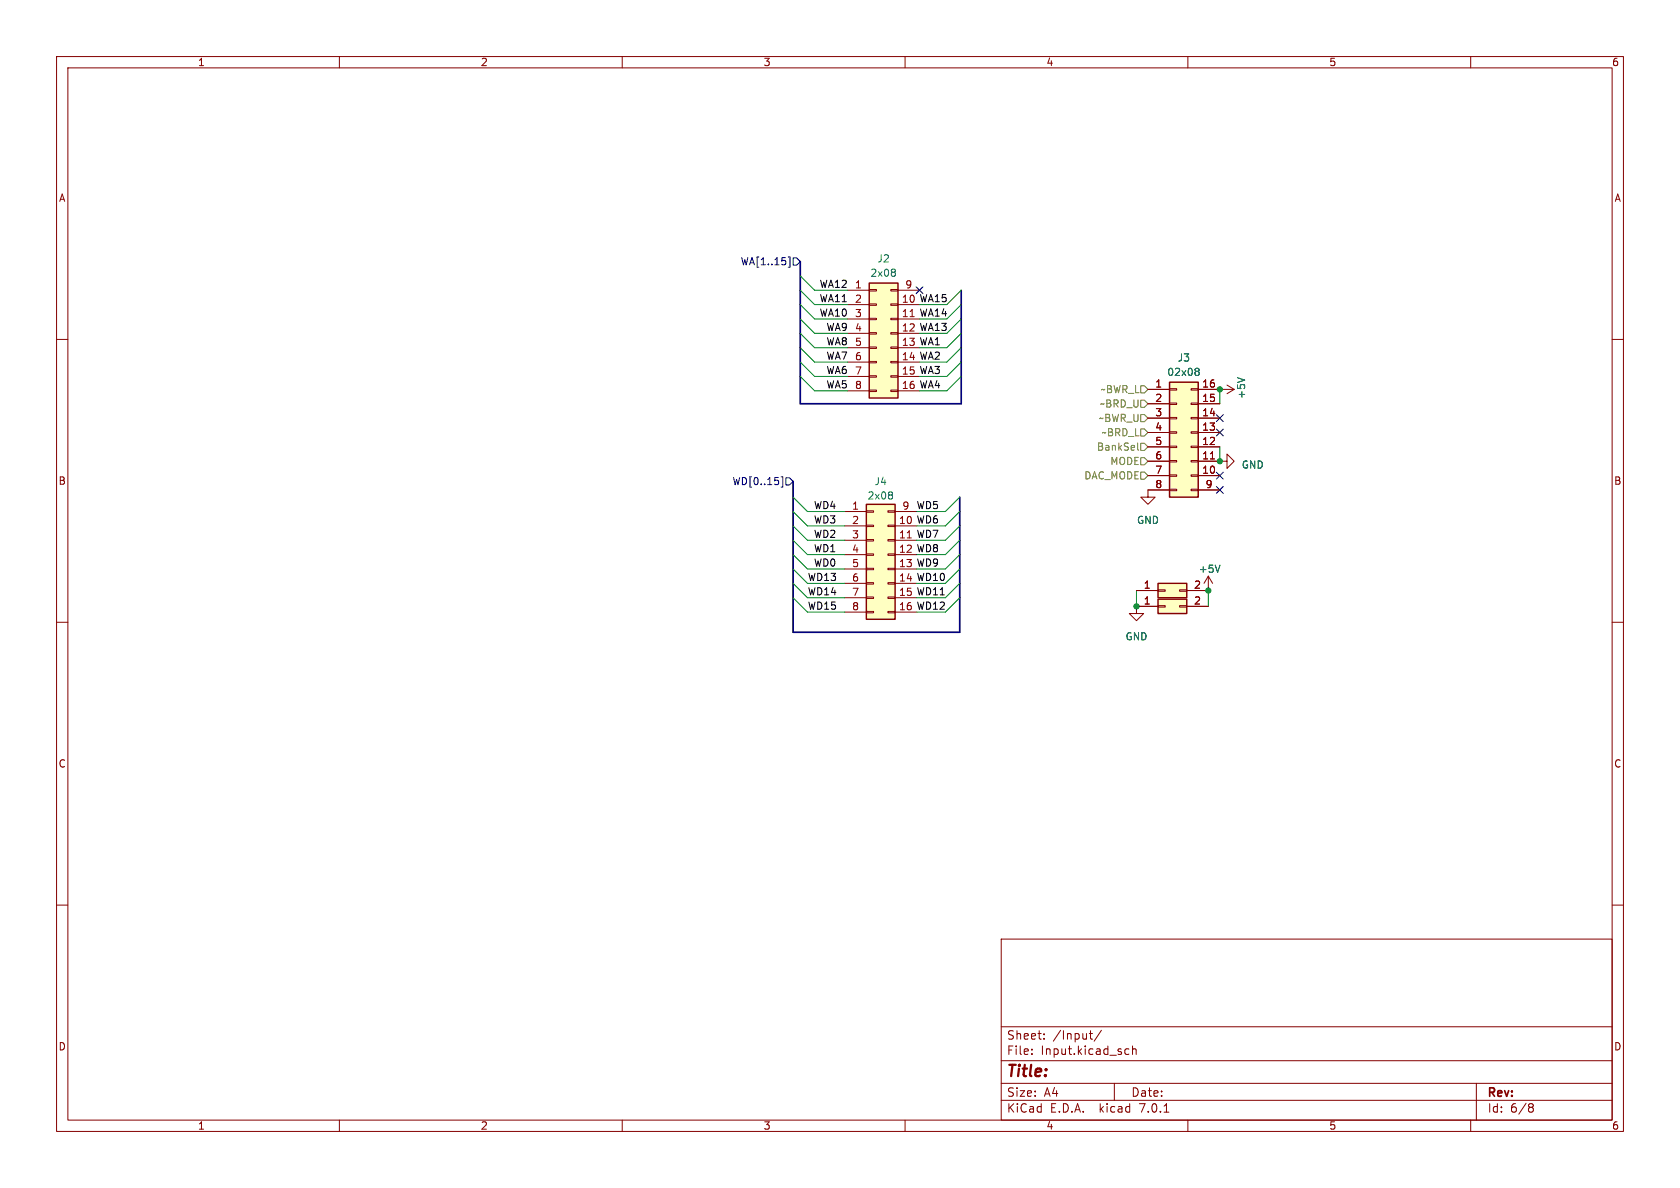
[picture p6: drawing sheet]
<svg xmlns="http://www.w3.org/2000/svg" width="297mm" height="210mm" viewBox="0 0 297 210" stroke-linecap="round" stroke-linejoin="round" font-family="sans-serif">
<g fill="none" stroke="#840000" stroke-width=".18">
<path d="M10 10h277v190h-277zM12 12h273v186h-273zM60 10v2M110 10v2M160 10v2M210 10v2M260 10v2M10 60h2M149.9 51.3h3.8M149.9 53.8h3.8M149.9 56.4h3.8M149.9 58.9h3.8"/>
<path d="M153.7 58.8h1.2v.3h-1.2zM153.7 56.3h1.2v.2h-1.2zM153.7 53.7h1.2v.3h-1.2zM153.7 51.2h1.2v.2h-1.2zM157.5 58.8h1.2v.3h-1.2zM157.5 56.3h1.2v.2h-1.2zM157.5 53.7h1.2v.3h-1.2zM157.5 51.2h1.2v.2h-1.2zM158.7 51.3h3.9M158.7 53.8h3.9M158.7 56.4h3.9M158.7 58.9h3.9"/>
<path d="M285 60h2M149.9 61.5h3.8M149.9 64h3.8M149.9 66.5h3.8M149.9 69.1h3.8M153.7 69h1.2v.2h-1.2zM153.7 66.4h1.2v.3h-1.2zM153.7 63.9h1.2v.2h-1.2zM153.7 61.3h1.2v.3h-1.2zM157.5 69h1.2v.2h-1.2zM157.5 66.4h1.2v.3h-1.2zM157.5 63.9h1.2v.2h-1.2z"/>
<path d="M157.5 61.3h1.2v.3h-1.2zM158.7 61.5h3.9M158.7 64h3.9M158.7 66.5h3.9M158.7 69.1h3.9M202.9 68.8h3.9M202.9 79h3.9M202.9 76.5h3.9M202.9 73.9h3.9M202.9 71.4h3.9M206.8 78.9h1.2v.2h-1.2zM206.8 76.3h1.2v.3h-1.2z"/>
<path d="M206.8 73.8h1.2v.2h-1.2zM206.8 71.2h1.2v.3h-1.2zM206.8 68.7h1.2v.3h-1.2zM210.6 78.9h1.2v.2h-1.2zM210.6 76.3h1.2v.3h-1.2zM210.6 73.8h1.2v.2h-1.2zM210.6 71.2h1.2v.3h-1.2zM210.6 68.7h1.2v.3h-1.2zM211.8 68.8h6.4M211.8 79h3.8M211.8 76.5h3.8M211.8 73.9h3.8"/>
<path d="M211.8 71.4h3.8M216.9 68.1l1.3 .7M218.2 68.8l-1.3 .8M149.4 90.4h3.8M149.4 93h3.8M149.4 95.5h3.8M149.4 98h3.8M153.2 97.9h1.2v.3h-1.2zM153.2 95.4h1.2v.2h-1.2zM153.2 92.8h1.2v.3h-1.2zM153.2 90.3h1.2v.3h-1.2zM157 97.9h1.2v.3h-1.2z"/>
<path d="M157 95.4h1.2v.2h-1.2zM157 92.8h1.2v.3h-1.2zM157 90.3h1.2v.3h-1.2zM158.2 90.4h3.9M158.2 93h3.9M158.2 95.5h3.9M158.2 98h3.9M202.9 84.1h3.9M202.9 81.5h3.9M206.8 86.5h1.2v.2h-1.2zM206.8 83.9h1.2v.3h-1.2zM206.8 81.4h1.2v.3h-1.2z"/>
<path d="M206.8 86.6h-3.9v1.3h1.3l-1.3 1.3-1.2-1.3h1.2M210.6 86.5h1.2v.2h-1.2zM210.6 83.9h1.2v.3h-1.2zM210.6 81.4h1.2v.3h-1.2zM211.8 81.5h5.1v-1.2l1.3 1.2-1.3 1.3v-1.3M211.8 84.1h3.8M211.8 86.6h3.8M214 81.1h.7M10 110h2M149.4 100.6h3.8M149.4 103.1h3.8M149.4 105.7h3.8"/>
<path d="M149.4 108.2h3.8M153.2 108.1h1.2v.2h-1.2zM153.2 105.5h1.2v.3h-1.2zM153.2 103h1.2v.3h-1.2zM153.2 100.5h1.2v.2h-1.2zM157 108.1h1.2v.2h-1.2zM157 105.5h1.2v.3h-1.2zM157 103h1.2v.3h-1.2zM157 100.5h1.2v.2h-1.2zM158.2 100.6h3.9M158.2 103.1h3.9M158.2 105.7h3.9"/>
<path d="M158.2 108.2h3.9M200.9 104.4h3.8M204.7 107.1h1.3v.2h-1.3zM204.7 104.3h1.3v.2h-1.3zM204.7 107.2h-3.8v1.3h-1.3l1.3 1.2 1.3-1.2h-1.3M208.5 107.1h1.3v.2h-1.3zM208.5 104.3h1.3v.2h-1.3zM209.8 107.2h3.8M213.6 101.9v2.5h-3.8M213.6 101.9l-.7 1.2M213.6 101.9l.8 1.2M285 110h2"/>
<path d="M10 160h2M285 160h2M177 166h108v32h-108zM60 198v2M110 198v2M160 198v2M177 194.5h108M177 191.5h108M177 187.5h108M177 181.5h108M182.4 186.3v.1M182.4 185.5v.1"/>
<path d="M184.6 183.6v.1M184.6 182.8v.1M192.6 182.7h.5M192.8 182.2v1.3l.3 .2M194.7 182.1l-1.3 2M197 191.5v3M199 186.3h.6M199 185.5h.6M200.2 185.5l.2-.1 .4 .1 .1 .9M200.2 184.9v1.5M205.8 196.6h.8M210 198v2"/>
<path d="M260 198v2M261 191.5v6.5M270.5 195.1l.4 .1 .2 .2-.3 .3M270.5 195.7h.3M270.8 195.7l.2 .2 .1 .4-.2 .2-.4 .1"/>
</g>
<g fill="#ffffc2" stroke="#ffffc2" stroke-width=".18">
<path d="M204.7 105.9h5.1v2.6h-5.1z"/>
<path d="M153.7 50h5v20.4h-5z"/>
<path d="M206.8 67.6h5v20.3h-5z"/>
<path d="M204.7 103.1h5.1v2.6h-5.1z"/>
<path d="M153.2 89.2h5v20.3h-5z"/>
</g>
<path d="M153.7 50h5v20.4h-5zM206.8 67.6h5v20.3h-5zM153.2 89.2h5v20.3h-5zM204.7 105.9h5.1v2.6h-5.1zM204.7 103.1h5.1v2.6h-5.1z" fill="none" stroke="#840000" stroke-width=".25"/>
<path d="M158.2 47.6l.1 .2-.1 .3M158.2 48.2l.1 .2-.1 .4M211.5 65.1l.4 .1 .1 .1-.3 .3M211.5 65.6h.2M211.7 65.6l.3 .3v.2l-.1 .2-.4 .1M218.8 66.8l1.2 .4M157.7 87l.1 .2-.1 .2M157.7 87.6l.1 .1-.1 .5M215.7 99.9l-.4 1.3" fill="none" stroke="#008484" stroke-width=".18"/>
<path d="M201.1 78.3v1.1l.2 .2M201.7 78.4h.6l.6 .6-.6 .6h-.6zM201.7 75.8h.6l.6 .7-.6 .6h-.6zM201.7 73.3h.6l.6 .6-.6 .6h-.6zM201.7 70.7h.6l.6 .7-.6 .6h-.6zM201.7 68.2h.6l.6 .6-.6 .7h-.6zM201.7 83.4h.6l.6 .7-.6 .6h-.6zM201.7 80.9h.6l.6 .6-.6 .7h-.6z" fill="none" stroke="#848400" stroke-width=".18"/>
<g fill="none" stroke="#000084" stroke-width=".18">
<path d="M139.4 45.4h.3v1.8h-.3M140.2 45.6h.6l.7 .6-.7 .7h-.6zM162 50.7l1.2 1.2M163.2 50.7l-1.2 1.2M215 75.8l1.3 1.3M215 73.3l1.3 1.2M216.3 75.8l-1.3 1.3M216.3 73.3l-1.3 1.2M138.1 84.3h.3v1.8h-.3M138.9 84.5h.7l.6 .6-.6 .6h-.7zM215 86l1.3 1.2M215 83.5l1.3 1.2"/>
<path d="M216.3 86l-1.3 1.2M216.3 83.5l-1.3 1.2"/>
</g>
<path d="M141.5 46.2v25.2h28.4v-20.1M140.2 85.1v26.7h29.5v-23.9" fill="none" stroke="#000084" stroke-width=".3"/>
<g fill="none" stroke="#008400" stroke-width=".18">
<path d="M141.5 51.3l2.5 2.5h5.9M141.5 58.9l2.5 2.6h5.9M141.5 53.8l2.5 2.6h5.9M141.5 56.4l2.5 2.5h5.9M141.5 48.8l2.5 2.5h5.9M169.9 51.3l-2.5 2.5h-4.8M169.9 58.9l-2.5 2.6h-4.8M169.9 53.8l-2.5 2.6h-4.8M169.9 56.4l-2.5 2.5h-4.8M141.5 64l2.5 2.5h5.9M141.5 66.5l2.5 2.6h5.9M141.5 61.5l2.5 2.5h5.9"/>
<path d="M169.9 64l-2.5 2.5h-4.8M169.9 66.5l-2.5 2.6h-4.8M169.9 61.5l-2.5 2.5h-4.8M215.6 68.8v2.6M215.6 79v2.5M140.2 93l2.5 2.5h6.7M140.2 90.4l2.5 2.6h6.7M140.2 87.9l2.5 2.5h6.7M140.2 95.5l2.5 2.5h6.7M140.2 98l2.5 2.6h6.7M169.7 93l-2.6 2.5h-5M169.7 90.4l-2.6 2.6h-5"/>
<path d="M169.7 87.9l-2.6 2.5h-5M169.7 95.5l-2.6 2.5h-5M169.7 98l-2.6 2.6h-5M140.2 103.1l2.5 2.6h6.7M140.2 100.6l2.5 2.5h6.7M140.2 105.7l2.5 2.5h6.7M169.7 103.1l-2.6 2.6h-5M169.7 100.6l-2.6 2.5h-5M169.7 105.7l-2.6 2.5h-5M200.9 104.4v2.8M213.6 104.4v2.8"/>
</g>
<g fill="#008400" stroke="#008400" stroke-width=".18">
<circle cx="215.6" cy="81.5" r=".46"/>
<circle cx="215.6" cy="68.8" r=".46"/>
<circle cx="200.9" cy="107.2" r=".46"/>
<circle cx="213.6" cy="104.4" r=".46"/>
</g>
<text font-size="2.8" fill="#840000" x="178" y="190.8">Title:</text>
<g font-size="2.1" fill="#840000">
<text x="178" y="183.9">Sheet:</text>
<text x="186.2" y="183.9">/Input/</text>
<text x="178" y="186.6">File:</text>
<text x="184" y="186.6">Input.kicad_sch</text>
<text x="178" y="196.8">KiCad</text>
<text x="178" y="194">Size:</text>
<text x="184.6" y="194">A4</text>
<text x="185.7" y="196.8">E.D.A.</text>
<text x="194.4" y="196.8">kicad</text>
<text x="200" y="194">Date:</text>
<text x="201.5" y="196.8">7.0.1</text>
<text x="263" y="194.2">Rev:</text>
<text x="263" y="196.8">Id:</text>
<text x="267" y="196.8">6/8</text>
</g>
<g font-size="1.8" fill="#840000">
<text x="35" y="11.8">1</text>
<text x="85" y="11.8">2</text>
<text x="135" y="11.8">3</text>
<text x="185" y="11.8">4</text>
<text x="235" y="11.8">5</text>
<text x="285" y="11.8">6</text>
<text x="10.4" y="35.8">A</text>
<text x="285.4" y="35.8">A</text>
<text x="151.1" y="51.1">1</text>
<text x="151.1" y="53.6">2</text>
<text x="160" y="51.1">9</text>
<text x="151.1" y="56.1">3</text>
<text x="151.1" y="58.7">4</text>
<text x="151.1" y="61.2">5</text>
<text x="151.1" y="63.8">6</text>
<text x="151.1" y="66.3">7</text>
<text x="151.1" y="68.8">8</text>
<text x="204.2" y="68.6">1</text>
<text x="204.2" y="71.1">2</text>
<text x="212.5" y="71.1">15</text>
<text x="212.5" y="68.6">16</text>
<text x="204.2" y="73.7">3</text>
<text x="204.2" y="76.2">4</text>
<text x="212.5" y="76.2">13</text>
<text x="212.5" y="73.7">14</text>
<text x="204.2" y="78.7">5</text>
<text x="204.2" y="81.3">6</text>
<text x="204.2" y="83.8">7</text>
<text x="212.5" y="83.8">10</text>
<text x="212.5" y="81.3">11</text>
<text x="212.5" y="78.7">12</text>
<text x="10.3" y="85.8">B</text>
<text x="204.2" y="86.4">8</text>
<text x="213.1" y="86.4">9</text>
<text x="285.3" y="85.8">B</text>
<text x="150.6" y="90.2">1</text>
<text x="150.6" y="92.7">2</text>
<text x="150.6" y="95.3">3</text>
<text x="159.5" y="90.2">9</text>
<text x="150.6" y="97.8">4</text>
<text x="150.6" y="100.3">5</text>
<text x="150.6" y="102.9">6</text>
<text x="150.6" y="105.4">7</text>
<text x="150.6" y="108">8</text>
<text x="202.2" y="106.9">1</text>
<text x="202.2" y="104.1">1</text>
<text x="211" y="106.9">2</text>
<text x="211" y="104.1">2</text>
<text x="10.3" y="135.8">C</text>
<text x="285.3" y="135.8">C</text>
<text x="10.3" y="185.8">D</text>
<text x="285.3" y="185.8">D</text>
<text x="35" y="199.8">1</text>
<text x="85" y="199.8">2</text>
<text x="135" y="199.8">3</text>
<text x="185" y="199.8">4</text>
<text x="235" y="199.8">5</text>
<text x="285" y="199.8">6</text>
</g>
<g font-size="1.8" fill="#000084">
<text x="130.8" y="47.1">WA[1..15]</text>
<text x="129.4" y="85.9">WD[0..15]</text>
</g>
<g font-size="1.8" fill="#008484">
<text x="155.1" y="46.5">J2</text>
<text x="153.8" y="49.1">2x08</text>
<text x="208.1" y="64.1">J3</text>
<text x="206.3" y="66.6">02x08</text>
<text x="220.3" y="70.6" transform="rotate(-90 220.3 70.6)">+5V</text>
<text x="219.5" y="83">GND</text>
<text x="153.3" y="88.5">2x08</text>
<text x="154.5" y="85.9">J4</text>
<text x="200.9" y="92.8">GND</text>
<text x="211.9" y="101.4">+5V</text>
<text x="198.9" y="113.3">GND</text>
</g>
<g font-size="1.8">
<text x="144.8" y="51">WA12</text>
<text x="144.8" y="53.5">WA11</text>
<text x="159.4" y="53.6">10 WA15</text>
<text x="144.8" y="56">WA10</text>
<text x="146" y="58.6">WA9</text>
<text x="159.4" y="56.1">11 WA14</text>
<text x="159.4" y="58.7">12 WA13</text>
<text x="146" y="61.1">WA8</text>
<text x="146" y="63.7">WA7</text>
<text x="159.4" y="61.2">13 WA1</text>
<text x="159.4" y="63.8">14 WA2</text>
<text x="146" y="66.2">WA6</text>
<text x="146" y="68.7">WA5</text>
<text x="159.4" y="66.3">15 WA3</text>
<text x="159.4" y="68.8">16 WA4</text>
<text x="143.8" y="90.1">WD4</text>
<text x="143.8" y="92.6">WD3</text>
<text x="143.8" y="95.2">WD2</text>
<text x="158.9" y="92.7">10 WD6</text>
<text x="158.9" y="95.3">11 WD7</text>
<text x="162.1" y="90.1">WD5</text>
<text x="143.8" y="97.7">WD1</text>
<text x="143.8" y="100.2">WD0</text>
<text x="158.9" y="97.8">12 WD8</text>
<text x="158.9" y="100.3">13 WD9</text>
<text x="142.7" y="105.3">WD14</text>
<text x="142.7" y="102.8">WD13</text>
<text x="142.7" y="107.9">WD15</text>
<text x="158.9" y="102.9">14 WD10</text>
<text x="158.9" y="105.4">15 WD11</text>
<text x="158.9" y="108">16 WD12</text>
</g>
<g font-size="1.8" fill="#848400">
<text x="194.5" y="69.7">~BWR_L</text>
<text x="194.2" y="74.7">~BWR_U</text>
<text x="194.3" y="72.2">~BRD_U</text>
<text x="194.6" y="77.3">~BRD_L</text>
<text x="193.8" y="79.8">BankSel</text>
<text x="196.2" y="82.4">MODE</text>
<text x="191.6" y="84.9">DAC_MODE</text>
</g>
</svg>
